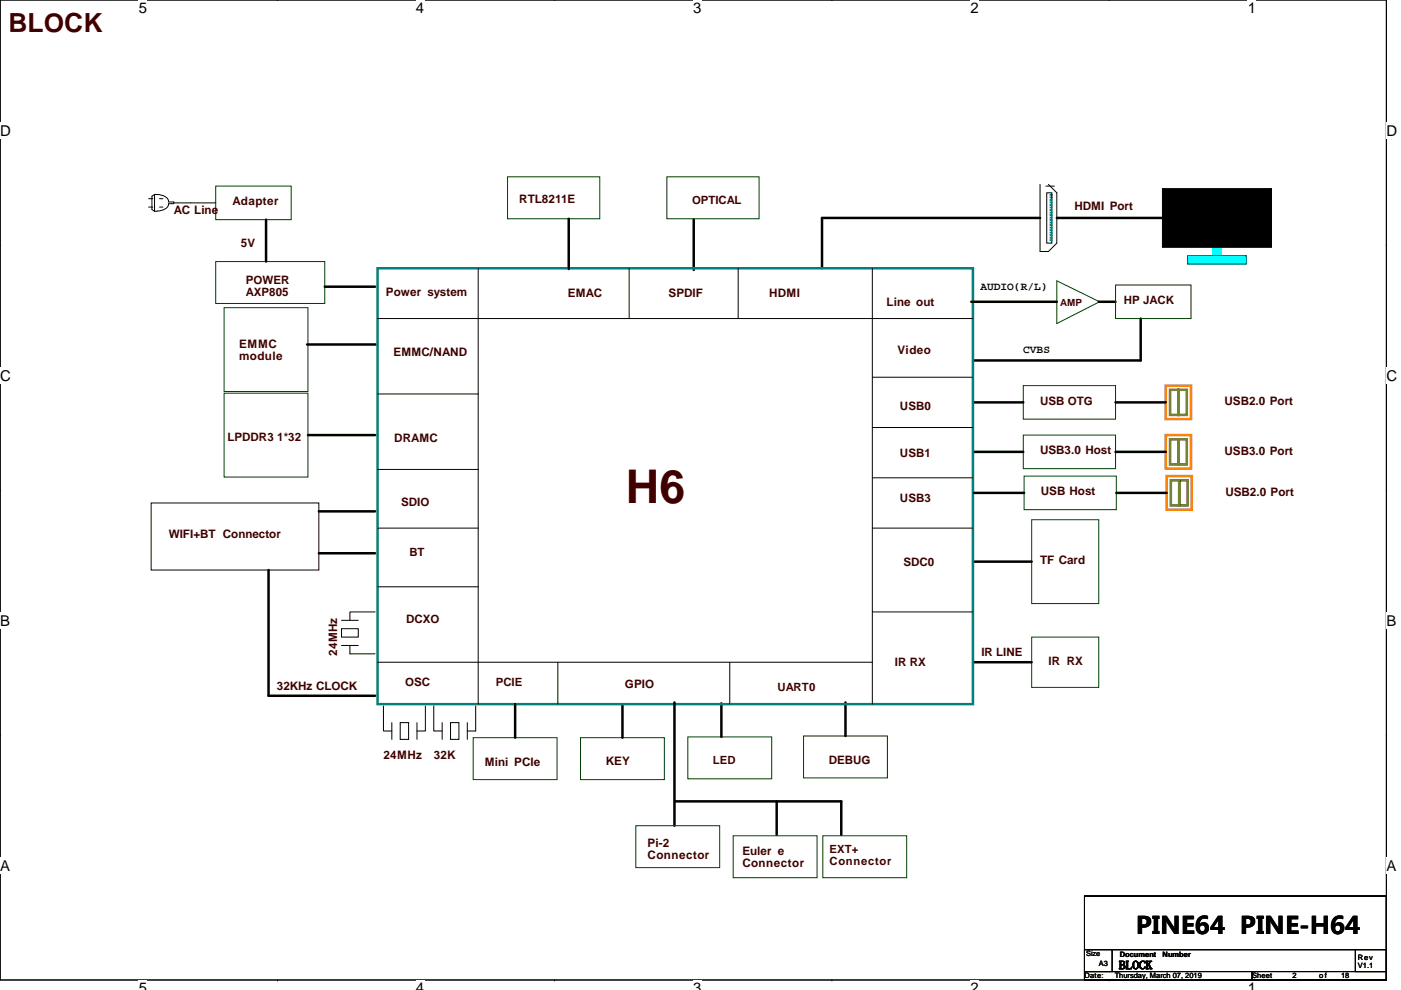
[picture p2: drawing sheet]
<svg xmlns="http://www.w3.org/2000/svg" width="297mm" height="210mm" viewBox="0 0 297 210" stroke-linecap="round" stroke-linejoin="round" font-family="sans-serif">
<path d="M0 0h293.9v207.9h-293.9z" fill="none" stroke="#000" stroke-width=".21"/>
<g fill="#fff">
<path d="M29.4 0h1.8v3.5h-1.8z"/>
<path d="M29.4 207.9h1.8v2h-1.8z"/>
</g>
<path d="M58.8 0h.1M58.8 207.9h.1" fill="none" stroke="#000" stroke-width=".21"/>
<g fill="#fff">
<path d="M88.2 0h1.8v3.5h-1.8z"/>
<path d="M88.2 207.9h1.8v2h-1.8z"/>
</g>
<path d="M117.6 0h.1M117.6 207.9h.1" fill="none" stroke="#000" stroke-width=".21"/>
<g fill="#fff">
<path d="M147 0h1.7v3.5h-1.7z"/>
<path d="M147 207.9h1.7v2h-1.7z"/>
</g>
<path d="M176.4 0h.1M176.4 207.9h.1" fill="none" stroke="#000" stroke-width=".21"/>
<g fill="#fff">
<path d="M205.8 0h1.7v3.5h-1.7z"/>
<path d="M205.8 207.9h1.7v2h-1.7z"/>
</g>
<path d="M235.2 0h.1M235.2 207.9h.1" fill="none" stroke="#000" stroke-width=".21"/>
<g fill="#fff">
<path d="M264.5 0h1.8v3.5h-1.8z"/>
<path d="M264.5 207.9h1.8v2h-1.8z"/>
<path d="M0 26h2.3v3.5h-2.3z"/>
<path d="M293.9 26h2.3v3.5h-2.3z"/>
<path d="M0 77.9h2.3v3.5h-2.3z"/>
<path d="M293.9 77.9h2.3v3.5h-2.3z"/>
</g>
<path d="M0 52h.1M293.9 52h.1" fill="none" stroke="#000" stroke-width=".21"/>
<g fill="#fff">
<path d="M0 129.9h2.1v3.5h-2.1z"/>
<path d="M293.9 129.9h2.1v3.5h-2.1z"/>
</g>
<path d="M0 103.9h.1M293.9 103.9h.1" fill="none" stroke="#000" stroke-width=".21"/>
<g fill="#fff">
<path d="M0 181.9h2.2v3.5h-2.2z"/>
<path d="M293.9 181.9h2.2v3.5h-2.2z"/>
</g>
<g fill="none" stroke="#000" stroke-width=".21">
<path d="M220.5 39.1v14.2h1.8l1.8-1.7v-10.7l-1.8-1.8M221.8 39.5h1.7M31.5 43.9h.9M31.5 42.1h.9M32.8 41.3a3 3 0 0 1 2.9 1.1v.4M32.8 41.3l-.6 .3v2.9l.6 .3M32.8 41.3v3.5M33.8 42.1h.7M33.8 43.9h.7M35.7 43.2a1.71 1.71 0 0 1-1.8 1.5l-1.1 .1M35.8 42.8h1v.4h-1M36.8 43h8.9"/>
<path d="M101.4 56.9v92.5M133.4 56.9v10.7M156.5 56.9v10.7M185 56.9v92.5M221.9 40.9h1.1v10.7h-1.1zM80 67.6h126.3M80 99.6h21.4M80 83.6h21.4M185 90.7h21.3M185 80h21.3M32 106.7h35.6v14.2h-35.6zM80 112h21.4"/>
<path d="M185 112h21.3M185 101.3h21.3M72.4 133.3h3.6v1.8h-3.6zM72.4 136.9h3.6M72.4 131.6h3.6M74.2 136.9v1.8h5.3M79.5 129.8h-5.3v1.8M80 124.5h21.4M185 129.8h21.3M0 155.9h.1M80 140.5h105M81.3 149.7v5.3h1.8"/>
<path d="M83.1 153.3v3.5M84.9 153.3h1.7v3.5h-1.7zM88.4 153.3v3.5M90.2 149.7v5.3h-1.8M92 149.7v5.3h1.7M93.7 153.3v3.5M95.5 153.3h1.8v3.5h-1.8zM99.1 153.3v3.5M100.9 149.7v5.3h-1.8M118.3 140.5v8.9M154.7 140.5v8.9M293.9 155.9h.1"/>
<path d="M229.9 190.1h64v17.8h-64zM229.9 206.1h35.6v1.8h-35.6zM229.9 201.4h5.9v4.7h-5.9zM236 201.4h51.4M265.5 206.1h28.4v1.8h-28.4zM287.4 201.4h6.5v4.7h-6.5z"/>
</g>
<g fill="none" stroke="#004000" stroke-width=".21">
<path d="M45.7 39.5h16v7.1h-16zM107.6 37.5h19.6v8.9h-19.6zM141.4 37.5h19.5v8.9h-19.5zM45.7 55.5h23.2v8.9h-23.2zM224.1 59.6l9 4.4-9 4.6zM47.5 65.3h17.8v17.7h-17.8zM236.5 60.5h16v7.1h-16zM47.5 83.4h17.8v17.8h-17.8zM217 81.8h19.5v7.1h-19.5zM217 92.3h19.5v7.1h-19.5zM217.1 101h19.6v7.1h-19.6zM218.7 110.2h14.3v17.8h-14.3z"/>
<path d="M218.7 135.1h14.3v10.7h-14.3zM100.3 156.5h17.8v8.9h-17.8zM123.1 156.5h17.8v8.9h-17.8zM145.8 156.3h17.8v8.9h-17.8zM170.4 156.1h17.7v8.9h-17.7zM134.8 175.1h17.8v8.9h-17.8zM155.4 177.3h17.8v8.9h-17.8zM174.5 177.3h17.7v8.9h-17.7z"/>
</g>
<g fill="none" stroke="#000" stroke-width=".53">
<path d="M56.4 46.6v8.9M120.6 46.4v10.7M147.1 46.6v10.7M220.5 46.2h-46.2v10.7M224.1 46.2h22.6M65.1 73.1h14.6M68.9 60.8h10.6M205.9 64h18.2M233 64h3.5M241.8 67.6v8.9h-35.5M65.3 92.3h14.2M206.3 85.3h10.7"/>
<path d="M206.3 95.8h10.7M236.5 85.3h10.7M236.5 95.8h10.7M249.8 82.7v5.3M249.8 93.2v5.3M67.6 117.3h11.9M67.6 108.5h11.9M206.3 119.1h12.4M206.5 104.5h10.6M236.7 104.5h10.7M250 101.9v5.3M56.9 120.9v26.7h22.6"/>
<path d="M109.2 149.4v7.1M132 149.4v7.1M143 149v26.1M152.9 149.2v7.1M179.3 149v7.1M206.3 140.5h12.4M143.2 170h35.2v7.1M164.7 170v7.1"/>
</g>
<path d="M248.1 82.7h1.7v5.3h-1.7zM248.1 93.2h1.7v5.3h-1.7zM249.8 82.7h1.8v5.3h-1.8zM249.8 93.2h1.8v5.3h-1.8zM248.2 101.9h1.8v5.3h-1.8zM250 101.9h1.8v5.3h-1.8z" fill="none" stroke="#808000" stroke-width=".53"/>
<path d="M247.2 81.8h5.3v7.1h-5.3zM247.2 92.3h5.3v7.1h-5.3zM247.4 101h5.3v7.1h-5.3z" fill="none" stroke="#ff8000" stroke-width=".53"/>
<g fill="#0ff" stroke="#0ff" stroke-width=".21">
<path d="M251.8 54.2v1.8h12.4v-1.8z" fill-rule="evenodd"/>
<path d="M257.1 52.5v1.7h1.8v-1.7z" fill-rule="evenodd"/>
</g>
<path d="M246.8 40.4v11.7h22.4v-11.7z" fill-rule="evenodd" fill="#808080" stroke="#808080" stroke-width=".21"/>
<path d="M246.5 40v12.5h23.1v-12.5z" fill-rule="evenodd" fill="#000" stroke="#000" stroke-width=".21"/>
<path d="M251.8 54.2h12.4v1.8h-12.4z" fill="none" stroke="#004040" stroke-width=".21"/>
<g fill="#008080" stroke="#008080" stroke-width=".21">
<path d="M222.6 41.8v.2h.4v-.2z" fill-rule="evenodd"/>
<path d="M222.6 41.3v.1h.4v-.1z" fill-rule="evenodd"/>
<path d="M222.6 45v.2h.4v-.2z" fill-rule="evenodd"/>
<path d="M222.6 44.4v.2h.4v-.2z" fill-rule="evenodd"/>
<path d="M222.6 43.4v.2h.4v-.2z" fill-rule="evenodd"/>
<path d="M222.6 42.8v.2h.4v-.2z" fill-rule="evenodd"/>
<path d="M222.6 42.3v.2h.4v-.2z" fill-rule="evenodd"/>
<path d="M222.6 46.1v.1h.4v-.1z" fill-rule="evenodd"/>
<path d="M222.6 47.1v.2h.4v-.2z" fill-rule="evenodd"/>
<path d="M222.6 46.6v.2h.4v-.2z" fill-rule="evenodd"/>
<path d="M222.6 45.5v.2h.4v-.2z" fill-rule="evenodd"/>
<path d="M222.6 43.9v.2h.4v-.2z" fill-rule="evenodd"/>
<path d="M222.6 50.8v.2h.4v-.2z" fill-rule="evenodd"/>
<path d="M222.6 49.8v.2h.4v-.2z" fill-rule="evenodd"/>
<path d="M222.6 48.2v.2h.4v-.2z" fill-rule="evenodd"/>
<path d="M222.6 49.3v.1h.4v-.1z" fill-rule="evenodd"/>
<path d="M222.6 48.7v.2h.4v-.2z" fill-rule="evenodd"/>
<path d="M222.6 47.6v.2h.4v-.2z" fill-rule="evenodd"/>
<path d="M222.6 50.3v.2h.4v-.2z" fill-rule="evenodd"/>
</g>
<path d="M80 56.9h126.3v92.5h-126.3z" fill="none" stroke="#008080" stroke-width=".53"/>
<text font-size="9.9" fill="#400000" x="132.7" y="106.7">H6</text>
<text font-size="5.6" fill="#400000" x="1.8" y="6.8">BLOCK</text>
<text font-size="5.1" x="240.8" y="198.2">PINE64 PINE-H64</text>
<g font-size="3.2">
<text x="29.4" y="2.8">5</text>
<text x="88.2" y="2.8">4</text>
<text x="147" y="2.8">3</text>
<text x="205.8" y="2.8">2</text>
<text x="264.5" y="2.8">1</text>
<text x="0" y="28.8">D</text>
<text x="293.9" y="28.8">D</text>
<text x="0" y="80.8">C</text>
<text x="293.9" y="80.8">C</text>
<text x="0" y="132.7">B</text>
<text x="293.9" y="132.7">B</text>
<text x="0" y="184.7">A</text>
<text x="293.9" y="184.7">A</text>
<text x="29.4" y="210.7">5</text>
<text x="88.2" y="210.7">4</text>
<text x="147" y="210.7">3</text>
<text x="205.8" y="210.7">2</text>
<text x="264.5" y="210.7">1</text>
</g>
<g font-size="2.5" fill="#400000">
<text x="36.8" y="45.3">AC Line</text>
<text x="49.3" y="43.5">Adapter</text>
<text x="110.1" y="43">RTL8211E</text>
<text x="227.8" y="44.6">HDMI Port</text>
<text x="51.1" y="52.4">5V</text>
<text x="52.1" y="60.2">POWER</text>
<text x="81.8" y="62.7">Power system</text>
<text x="120.4" y="63.1">EMAC</text>
<text x="141.7" y="63.1">SPDIF</text>
<text x="163.1" y="63.1">HDMI</text>
<text x="188" y="64.9">Line out</text>
<text x="50.7" y="73.8">EMMC</text>
<text x="50.7" y="76.3">module</text>
<text x="83.4" y="75.5">EMMC/NAND</text>
<text x="190.3" y="75.2">Video</text>
<text x="190.8" y="86.9">USB0</text>
<text x="220.5" y="85.9">USB OTG</text>
<text x="259.6" y="85.9">USB2.0 Port</text>
<text x="48.2" y="93.5">LPDDR3 1*32</text>
<text x="83.6" y="93.7">DRAMC</text>
<text x="190.8" y="96.9">USB1</text>
<text x="220.5" y="96.4">USB3.0 Host</text>
<text x="259.6" y="96.5">USB3.0 Port</text>
<text x="85" y="107.4">SDIO</text>
<text x="190.8" y="106.5">USB3</text>
<text x="220.7" y="105.1">USB Host</text>
<text x="259.8" y="105.2">USB2.0 Port</text>
<text x="35.8" y="114.1">WIFI+BT Connector</text>
<text x="191.5" y="120">SDC0</text>
<text x="220.5" y="119.6">TF Card</text>
<text x="86.1" y="132.1">DCXO</text>
<text x="71.5" y="139" transform="rotate(-90 71.5 139)">24MHz</text>
<text x="189.8" y="141.3">IR RX</text>
<text x="222.3" y="141">IR RX</text>
<text x="58.7" y="146.3">32KHz CLOCK</text>
<text x="85.9" y="145.6">OSC</text>
<text x="132.5" y="145.9">GPIO</text>
<text x="81.3" y="160.9">24MHz</text>
<text x="92" y="160.9">32K</text>
<text x="175.7" y="161.9">DEBUG</text>
<text x="102.8" y="162.5">Mini PCIe</text>
<text x="128.4" y="162.3">KEY</text>
<text x="137.3" y="179.6">Pi-2</text>
<text x="137.3" y="182.1">Connector</text>
<text x="157.4" y="181.3">Euler e</text>
<text x="157.4" y="183.9">Connector</text>
</g>
<text font-size="2.5" x="237.2" y="205.5">BLOCK</text>
<g font-size="2.4" fill="#400000">
<text x="146.7" y="43.3">OPTICAL</text>
<text x="52.1" y="62.8">AXP805</text>
<text x="238.3" y="64.5">HP JACK</text>
<text x="86.8" y="118">BT</text>
<text x="208.1" y="139.2">IR LINE</text>
<text x="105.1" y="145.5">PCIE</text>
<text x="164.9" y="146.6">UART0</text>
<text x="151.2" y="162.1">LED</text>
<text x="175.9" y="180.9">EXT+</text>
<text x="175.9" y="183.4">Connector</text>
</g>
<g font-size="2.4">
<text x="207.9" y="61.5">AUDIO(R/L)</text>
<text x="217" y="74.9">CVBS</text>
</g>
<text font-size="2.1" fill="#400000" x="224.8" y="64.9">AMP</text>
<g font-size="1.6">
<text x="230.3" y="202.7">Size</text>
<text x="237.4" y="202.9">Document</text>
<text x="246.5" y="202.9">Number</text>
<text x="287.9" y="203.6">Rev</text>
<text x="229.9" y="207.5">Date:</text>
<text x="233" y="204.8">A3</text>
<text x="236.3" y="207.5">Thursday, March 07, 2019</text>
<text x="265.5" y="207.5">Sheet</text>
<text x="274" y="207.5">2</text>
<text x="279.7" y="207.5">of</text>
<text x="284.3" y="207.5">18</text>
<text x="287.9" y="205.4">V1.1</text>
</g>
</svg>
